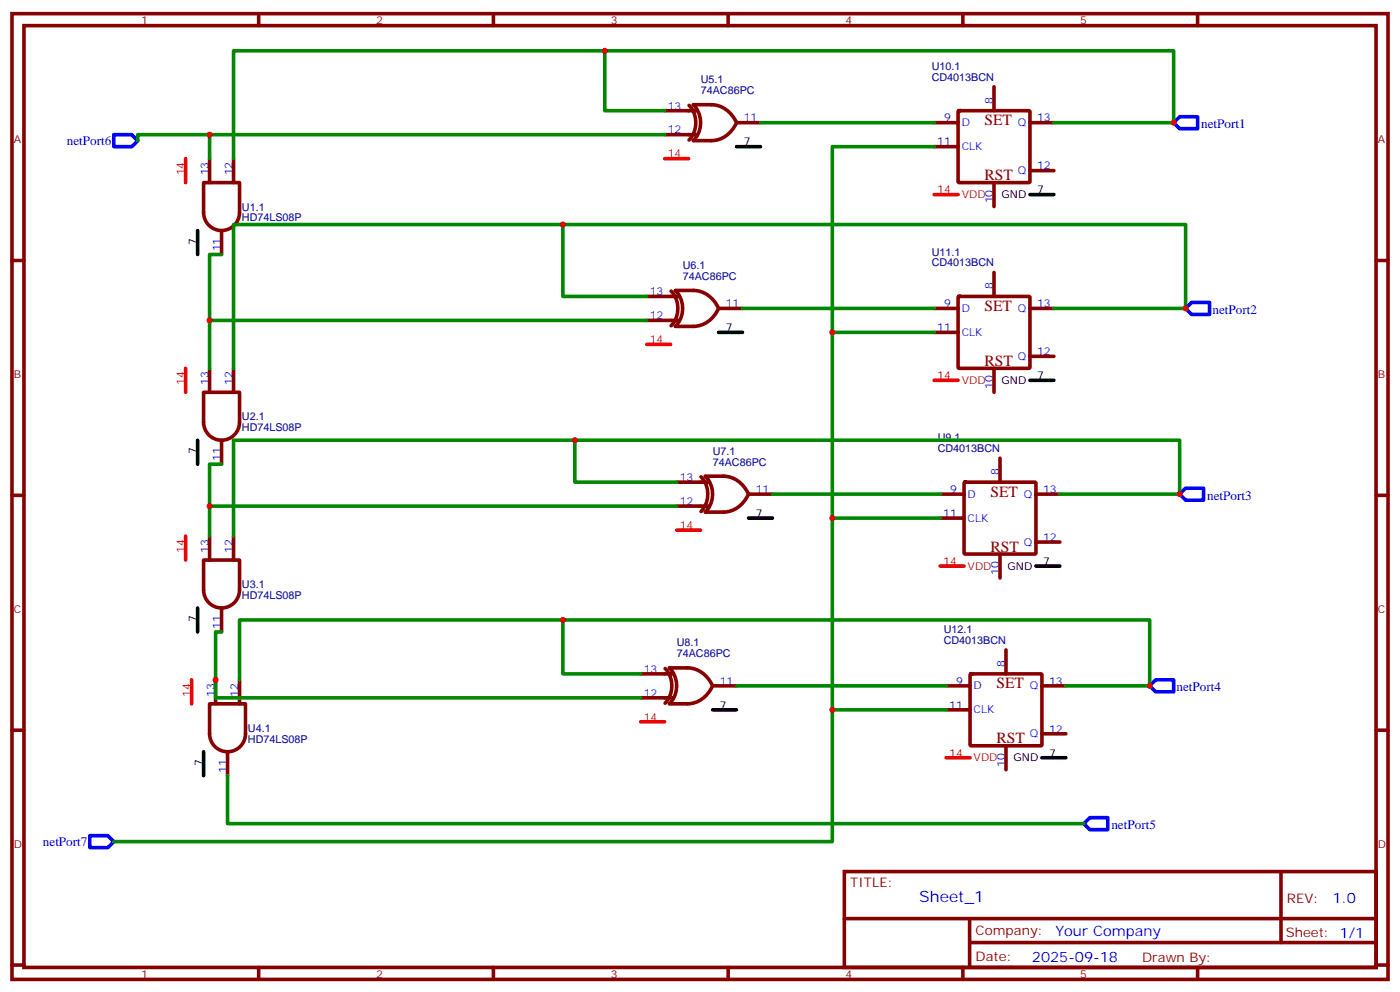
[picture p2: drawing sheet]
<svg xmlns="http://www.w3.org/2000/svg" width="412mm" height="292mm" viewBox="0 0 412 292" stroke-linecap="round" stroke-linejoin="round" font-family="sans-serif">
<g fill="none" stroke="#870000" stroke-width="1.1">
<path d="M3.5 4h405.4v284.4h-405.4zM7.1 7.5h398.2v277.3h-398.2zM76.2 4v3.5M145.3 4v3.5M214.5 4v3.5M283.6 4v3.5M352.8 4v3.5M195.8 32.6h9.5M195.8 39.7h9.5M203 31a7.5 7.5 0 0 1 0 10.2M204.2 30.9a7.5 7.5 0 0 1 0 10.5M204.3 30.8h5.2a8.4 8.4 0 0 1 7.5 5.3"/>
<path d="M224 36.1h-7a8.4 8.4 0 0 1-7.5 5.3h-5.2M275.2 36.1h7M282.3 32.8l.3-.2h20.6l.2 .3-.1 20.7-.3 .2-20.6-.1-.2-.3zM292.8 25.5v7.1M303.4 36.1h7M60 53.8h10.6v8.8a5.3 5.3 0 0 1-5.3 5.3 5.3 5.3 0 0 1-5.3-5.3zM61.7 46.7v7.1M68.8 46.7v7.1M275.2 43.2h7M292.8 53.8v7M303.4 50.2h7M3.5 76.7h3.6"/>
<path d="M65.3 67.9v7M405.3 76.7h3.6M190.5 87.3h9.5M190.5 94.3h9.5M197.7 85.7a7.5 7.5 0 0 1 0 10.2M198.9 85.5a7.5 7.5 0 0 1 0 10.6M199 85.5h5.3a8.4 8.4 0 0 1 7.4 5.3M211.7 90.8h7M211.7 90.8a8.4 8.4 0 0 1-7.4 5.3h-5.3M275.2 90.8h7M275.2 97.9h7M282.3 87.5l.3-.2h20.6l.2 .3-.1 20.7-.3 .1h-20.6l-.2-.3z"/>
<path d="M292.8 80.2v7.1M303.4 90.8h7M60 115.5h10.6v8.8a5.3 5.3 0 0 1-5.3 5.3 5.3 5.3 0 0 1-5.3-5.3zM61.7 108.4v7.1M68.8 108.4v7.1M292.8 108.4v7.1M303.4 104.9h7M65.3 129.6v7.1M294.6 134.9v7.1M3.5 145.8h3.6M61.7 157.8v7.1M68.8 157.8v7.1"/>
<path d="M199.3 142h9.5M199.3 149h9.5M206.5 140.4a7.5 7.5 0 0 1 0 10.2M207.8 140.2a7.5 7.5 0 0 1 0 10.5M207.8 140.2h5.3a8.4 8.4 0 0 1 7.4 5.3M220.5 145.5h7M220.5 145.5a8.4 8.4 0 0 1-7.4 5.3h-5.3M276.9 145.5h7.1M276.9 152.5h7.1M284 142.1l.3-.1h20.7l.2 .3-.1 20.6-.3 .2h-20.6l-.2-.3zM305.2 145.5h7M305.2 159.6h7"/>
<path d="M405.3 145.8h3.6M60 164.9h10.6v8.8a5.3 5.3 0 0 1-5.3 5.3 5.3 5.3 0 0 1-5.3-5.3zM65.3 179v7.1M294.6 163.1v7.1M188.7 198.4h9.6M195.9 196.8a7.5 7.5 0 0 1 0 10.2M197.2 196.7a7.5 7.5 0 0 1 0 10.5M197.2 196.6h5.3a8.4 8.4 0 0 1 7.4 5.3M285.8 198.6l.3-.2 20.6 .1 .2 .3v20.6l-.3 .2-20.7-.1-.1-.3zM296.3 191.3v7.1M3.5 215h3.6M61.7 207.2h10.6v8.8a5.3 5.3 0 0 1-5.3 5.3 5.3 5.3 0 0 1-5.3-5.3z"/>
<path d="M63.5 200.2v7M70.6 200.2v7M188.7 205.5h9.6M209.9 201.9h7.1M209.9 201.9a8.4 8.4 0 0 1-7.4 5.3h-5.3M278.7 201.9h7.1M278.7 209h7.1M296.3 219.6v7M306.9 201.9h7.1M306.9 216h7.1M405.3 215h3.6M67 221.3v7.1"/>
<path d="M248.7 256.6h156.6v28.2h-156.6zM377.3 256.6v20.9M248.7 270.5h156.5M285.6 277.5h119.6M285.6 270.5v14.1M3.5 284.1h3.6M76.2 284.8v3.6M145.3 284.8v3.6M214.5 284.8v3.6M283.6 284.8v3.6M352.8 284.8v3.6M405.3 284.1h3.6"/>
</g>
<path d="M217 43.2h7M303.4 57.3h7M58.2 67.9v7M211.7 97.9h7M303.4 112h7M58.2 129.6v7.1M220.5 152.5h7M58.2 179v7.1M305.2 166.7h7M209.9 209h7.1M60 221.3v7.1M306.9 223.1h7.1" fill="none" stroke="#000" stroke-width="1.1"/>
<path d="M54.7 46.7v7.1M195.8 46.7h7M275.2 57.3h7M54.7 108.4v7.1M190.5 101.4h7.1M275.2 112h7M54.7 157.8v7.1M199.3 156.1h7.1M276.9 166.7h7.1M56.4 200.2v7M188.7 212.5h7.1M278.7 223.1h7.1" fill="none" stroke="#f00" stroke-width="1.1"/>
<path d="M33.5 39.7h5.3l1.8 1.7-1.8 1.8h-5.3zM345.7 36.1l1.8-1.7h5.3v3.5h-5.3zM349.2 90.8l1.8-1.8h5.3v3.6h-5.3zM349.2 143.7h5.3v3.5h-5.3l-1.7-1.7zM338.7 201.9l1.7-1.7h5.3v3.5h-5.3zM26.5 246h5.2l1.8 1.8-1.8 1.8h-5.2zM319.3 242.5l1.7-1.8h5.3v3.6h-5.3z" fill="none" stroke="#00f" stroke-width="1.1"/>
<g fill="none" stroke="#008700" stroke-width="1.1">
<path d="M178.2 15v17.6h17.6M61.7 39.7v7M195.8 39.7h-155.2v1.7M224 36.1h51.2M310.4 36.1h35.3v-21.1h-276.9v31.7M275.2 43.2h-30v204.6h-211.7M65.3 74.9h-3.6v33.5M165.8 66.1v21.2h24.7M61.7 94.3h128.8M218.7 90.8h56.5M245.2 97.9h30M310.4 90.8h38.8v-24.7h-280.4v42.3"/>
<path d="M65.3 136.7h-3.6v21.1M169.3 129.6v12.4h30M61.7 149h137.6M227.5 145.5h49.4M245.2 152.5h31.7M312.2 145.5h35.3v-15.9h-278.7v28.2M65.3 186.1h-1.8v19.4h125.2M165.8 182.5v15.9h22.9M70.6 200.2v-17.7h268.1v19.4h-24.7M217 201.9h61.7M245.2 209h33.5M67 228.4v14.1h252.3"/>
</g>
<g fill="#c00">
<circle cx="61.7" cy="39.7" r=".88"/>
<circle cx="345.7" cy="36.1" r=".88"/>
<circle cx="349.3" cy="90.8" r=".88"/>
<circle cx="347.5" cy="145.5" r=".88"/>
<circle cx="338.7" cy="201.9" r=".88"/>
<circle cx="245.2" cy="97.9" r=".88"/>
<circle cx="245.2" cy="152.5" r=".88"/>
<circle cx="245.2" cy="209" r=".88"/>
<circle cx="178.2" cy="15" r=".88"/>
<circle cx="165.8" cy="66.1" r=".88"/>
<circle cx="61.7" cy="94.3" r=".88"/>
<circle cx="169.3" cy="129.6" r=".88"/>
<circle cx="61.7" cy="149" r=".88"/>
<circle cx="165.8" cy="182.5" r=".88"/>
<circle cx="63.5" cy="200.2" r=".88"/>
</g>
<g font-size="4.6" fill="#800">
<text x="290" y="36.8">SET</text>
<text x="290" y="53.1">RST</text>
<text x="290" y="91.5">SET</text>
<text x="290" y="107.7">RST</text>
<text x="291.7" y="146.2">SET</text>
<text x="291.7" y="162.4">RST</text>
<text x="293.5" y="202.6">SET</text>
<text x="293.5" y="218.9">RST</text>
</g>
<text font-size="4.6" fill="#00f" x="270.8" y="265.6">Sheet_1</text>
<g font-size="4.2" fill="#00f">
<text x="392.5" y="265.9">1.0</text>
<text x="310.9" y="275.4">Your Company</text>
<text x="304" y="283.2">2025-09-18</text>
</g>
<g font-size="3.9" fill="#00f">
<text x="353.8" y="37.8">netPort1</text>
<text x="19.7" y="42.6">netPort6</text>
<text x="357.2" y="92.4">netPort2</text>
<text x="355.6" y="147.1">netPort3</text>
<text x="346.6" y="203.6">netPort4</text>
<text x="327.4" y="244.1">netPort5</text>
<text x="12.6" y="249">netPort7</text>
</g>
<g font-size="3.9" fill="#800">
<text x="250.5" y="261.2">TITLE:</text>
<text x="379.1" y="265.9">REV:</text>
<text x="287.4" y="275.4">Company:</text>
<text x="378.7" y="276">Sheet: 1/1</text>
<text x="287.4" y="283.1">Date:</text>
<text x="336.4" y="283.2">Drawn By:</text>
</g>
<g font-size="3.2" fill="#800">
<text x="41.6" y="7">1</text>
<text x="110.8" y="7">2</text>
<text x="179.9" y="7">3</text>
<text x="249.1" y="7">4</text>
<text x="318.2" y="7">5</text>
<text x="4.1" y="42.1">A</text>
<text x="405.9" y="42.1">A</text>
<text x="4.1" y="111.3">B</text>
<text x="405.9" y="111.3">B</text>
<text x="4.1" y="180.4">C</text>
<text x="405.9" y="180.4">C</text>
<text x="4.1" y="249.6">D</text>
<text x="405.9" y="249.6">D</text>
<text x="41.6" y="287.8">1</text>
<text x="110.8" y="287.8">2</text>
<text x="179.9" y="287.8">3</text>
<text x="249.1" y="287.8">4</text>
<text x="318.2" y="287.8">5</text>
</g>
<g font-size="3.2" fill="#000080">
<text x="274.5" y="23.8">CD4013BCN</text>
<text x="274.5" y="20.6">U10.1</text>
<text x="206.4" y="27.7">74AC86PC</text>
<text x="206.4" y="24.5">U5.1</text>
<text x="71.3" y="65.2">HD74LS08P</text>
<text x="71.3" y="62">U1.1</text>
<text x="274.5" y="75.3">U11.1</text>
<text x="201.1" y="82.4">74AC86PC</text>
<text x="201.1" y="79.2">U6.1</text>
<text x="274.5" y="78.5">CD4013BCN</text>
<text x="71.3" y="123.8">U2.1</text>
<text x="71.3" y="126.9">HD74LS08P</text>
<text x="276.2" y="130">U9.1</text>
<text x="210" y="137.1">74AC86PC</text>
<text x="210" y="133.9">U7.1</text>
<text x="276.2" y="133.1">CD4013BCN</text>
<text x="71.3" y="173.2">U3.1</text>
<text x="71.3" y="176.3">HD74LS08P</text>
<text x="199.4" y="190.3">U8.1</text>
<text x="278" y="189.6">CD4013BCN</text>
<text x="278" y="186.4">U12.1</text>
<text x="199.4" y="193.5">74AC86PC</text>
<text x="73" y="215.5">U4.1</text>
<text x="73" y="218.7">HD74LS08P</text>
</g>
<g font-size="3.2" fill="#00f">
<text x="196.7" y="32.2">13</text>
<text x="219.1" y="35.8">11</text>
<text x="278.1" y="35.8">9</text>
<text x="292.5" y="30.5" transform="rotate(-90 292.5 30.5)">8</text>
<text x="305.5" y="35.8">13</text>
<text x="196.7" y="39.3">12</text>
<text x="283.3" y="37.2">D</text>
<text x="299.8" y="37.2">Q</text>
<text x="276.1" y="42.8">11</text>
<text x="283.3" y="44.2">CLK</text>
<text x="61.4" y="51.6" transform="rotate(-90 61.4 51.6)">13</text>
<text x="68.4" y="51.6" transform="rotate(-90 68.4 51.6)">12</text>
<text x="299.8" y="51.3">Q</text>
<text x="305.5" y="49.9">12</text>
<text x="292.5" y="59.9" transform="rotate(-90 292.5 59.9)">10</text>
<text x="64.9" y="74" transform="rotate(-90 64.9 74)">11</text>
<text x="191.4" y="86.9">13</text>
<text x="292.5" y="85.2" transform="rotate(-90 292.5 85.2)">8</text>
<text x="191.4" y="94">12</text>
<text x="213.8" y="90.5">11</text>
<text x="278.1" y="90.5">9</text>
<text x="283.3" y="91.9">D</text>
<text x="299.8" y="91.9">Q</text>
<text x="305.5" y="90.5">13</text>
<text x="276.1" y="97.5">11</text>
<text x="283.3" y="98.9">CLK</text>
<text x="299.8" y="106">Q</text>
<text x="305.5" y="104.6">12</text>
<text x="61.4" y="113.4" transform="rotate(-90 61.4 113.4)">13</text>
<text x="68.4" y="113.4" transform="rotate(-90 68.4 113.4)">12</text>
<text x="292.5" y="114.6" transform="rotate(-90 292.5 114.6)">10</text>
<text x="64.9" y="135.8" transform="rotate(-90 64.9 135.8)">11</text>
<text x="200.2" y="141.6">13</text>
<text x="294.2" y="139.8" transform="rotate(-90 294.2 139.8)">8</text>
<text x="200.2" y="148.7">12</text>
<text x="222.6" y="145.1">11</text>
<text x="279.9" y="145.1">9</text>
<text x="285" y="146.5">D</text>
<text x="301.6" y="146.5">Q</text>
<text x="307.3" y="145.1">13</text>
<text x="277.8" y="152.2">11</text>
<text x="285" y="153.6">CLK</text>
<text x="301.6" y="160.7">Q</text>
<text x="307.3" y="159.2">12</text>
<text x="61.4" y="162.8" transform="rotate(-90 61.4 162.8)">13</text>
<text x="68.4" y="162.8" transform="rotate(-90 68.4 162.8)">12</text>
<text x="294.2" y="169.3" transform="rotate(-90 294.2 169.3)">10</text>
<text x="64.9" y="185.1" transform="rotate(-90 64.9 185.1)">11</text>
<text x="296" y="196.3" transform="rotate(-90 296 196.3)">8</text>
<text x="189.6" y="198">13</text>
<text x="212" y="201.6">11</text>
<text x="281.6" y="201.6">9</text>
<text x="286.8" y="203">D</text>
<text x="303.4" y="203">Q</text>
<text x="309" y="201.6">13</text>
<text x="63.1" y="205.1" transform="rotate(-90 63.1 205.1)">13</text>
<text x="70.2" y="205.1" transform="rotate(-90 70.2 205.1)">12</text>
<text x="189.6" y="205.1">12</text>
<text x="279.6" y="208.6">11</text>
<text x="286.8" y="210">CLK</text>
<text x="309" y="215.7">12</text>
<text x="303.4" y="217.1">Q</text>
<text x="66.7" y="227.5" transform="rotate(-90 66.7 227.5)">11</text>
<text x="296" y="225.7" transform="rotate(-90 296 225.7)">10</text>
</g>
<g font-size="3.2" fill="#f00">
<text x="196.7" y="46.4">14</text>
<text x="54.3" y="51.6" transform="rotate(-90 54.3 51.6)">14</text>
<text x="276.1" y="56.9">14</text>
<text x="283.3" y="58.3">VDD</text>
<text x="191.4" y="101">14</text>
<text x="54.3" y="113.4" transform="rotate(-90 54.3 113.4)">14</text>
<text x="276.1" y="111.6">14</text>
<text x="283.3" y="113">VDD</text>
<text x="200.2" y="155.7">14</text>
<text x="54.3" y="162.8" transform="rotate(-90 54.3 162.8)">14</text>
<text x="277.8" y="166.3">14</text>
<text x="285" y="167.7">VDD</text>
<text x="56.1" y="205.1" transform="rotate(-90 56.1 205.1)">14</text>
<text x="189.6" y="212.2">14</text>
<text x="279.6" y="222.7">14</text>
<text x="286.8" y="224.2">VDD</text>
</g>
<g font-size="3.2">
<text x="219.1" y="42.8">7</text>
<text x="295" y="58.3">GND</text>
<text x="305.5" y="56.9">7</text>
<text x="57.9" y="72" transform="rotate(-90 57.9 72)">7</text>
<text x="213.8" y="97.5">7</text>
<text x="295" y="113">GND</text>
<text x="305.5" y="111.6">7</text>
<text x="57.9" y="133.7" transform="rotate(-90 57.9 133.7)">7</text>
<text x="222.6" y="152.2">7</text>
<text x="296.8" y="167.7">GND</text>
<text x="307.3" y="166.3">7</text>
<text x="57.9" y="183.1" transform="rotate(-90 57.9 183.1)">7</text>
<text x="212" y="208.6">7</text>
<text x="59.6" y="225.5" transform="rotate(-90 59.6 225.5)">7</text>
<text x="298.6" y="224.2">GND</text>
<text x="309" y="222.7">7</text>
</g>
</svg>
